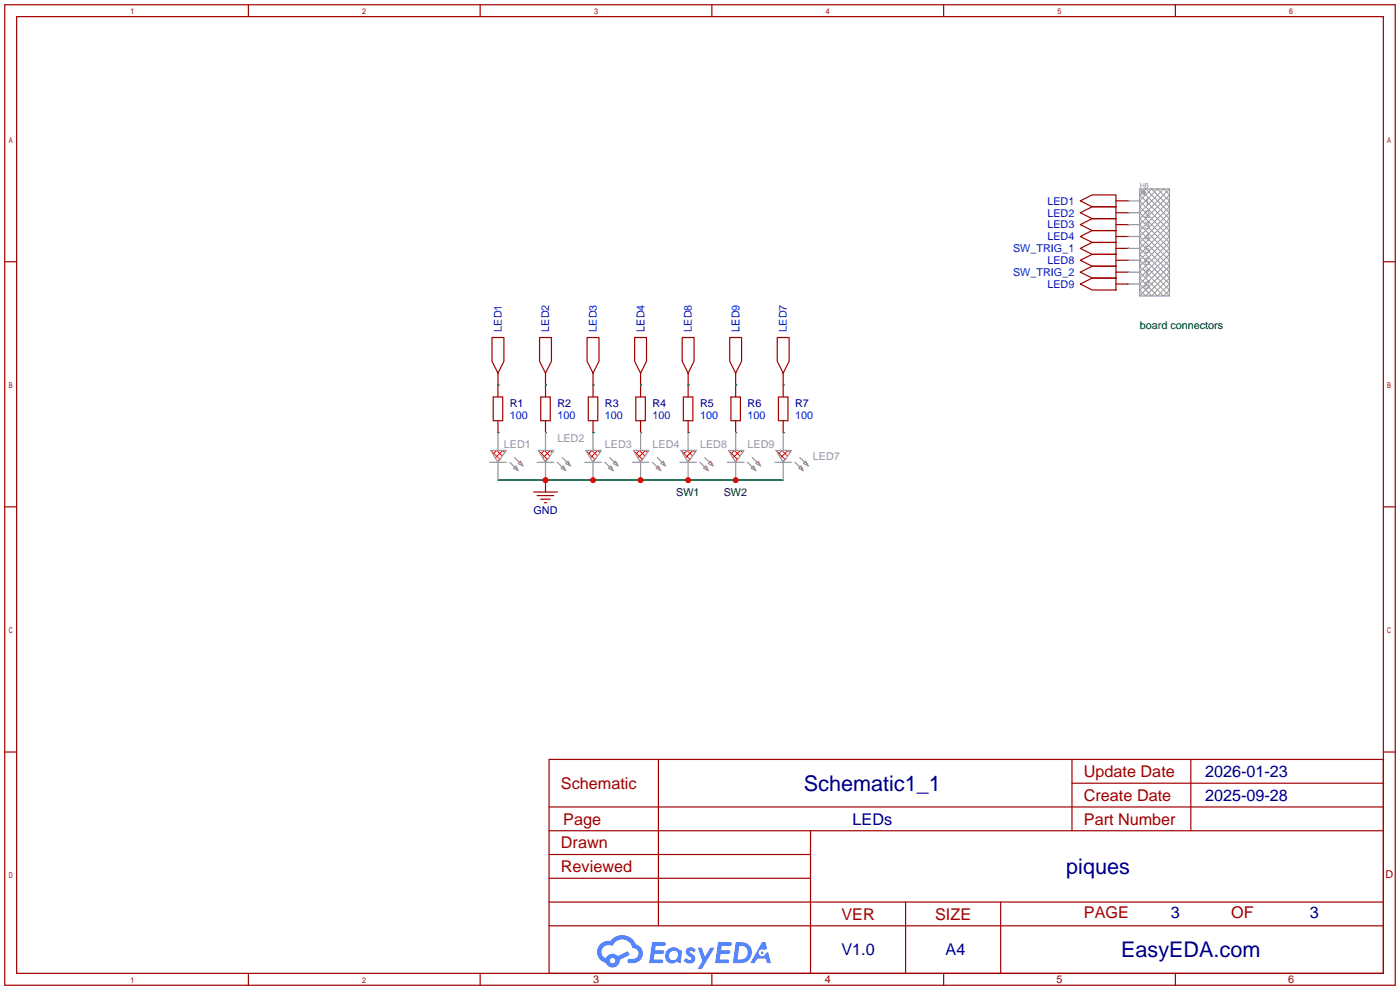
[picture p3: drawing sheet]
<svg xmlns="http://www.w3.org/2000/svg" width="299mm" height="212mm" viewBox="0 0 299 212" stroke-linecap="round" stroke-linejoin="round" font-family="sans-serif">
<g fill="none" stroke="#a10000" stroke-width=".25">
<path d="M1 1h297.2v209.6h-297.2zM3.6 3.6h292.1v204.4h-292.1zM53.1 1v2.6M102.6 1v2.6M152.1 1v2.6M201.7 1v2.6M251.2 1v2.6M1 55.9h2.6M295.7 55.9h2.5M1 108.3h2.6M295.7 108.3h2.5M1 160.7h2.6"/>
<path d="M117.3 162.3h178.4v45.7h-178.4zM117.3 177.5h178.4M117.3 172.5h178.4M140.7 162.3v35.6M173.2 177.5v30.5M229.1 162.3v15.2M229.1 167.4h66.6M254.5 162.3v15.2M295.7 160.7h2.5M117.3 182.6h55.9M117.3 197.9h178.4M117.3 192.8h178.4"/>
<path d="M117.3 187.7h55.9M193.5 192.8v15.2M213.9 192.8v15.2M53.1 208v2.6M102.6 208v2.6M152.1 208v2.6M201.7 208v2.6M251.2 208v2.6"/>
</g>
<g fill="#5487ff">
<path d="M146.9 202.7a1.3 1.3 0 0 1 1.8 .3l-.4 .6a.54 .54 0 0 0-.9-.2l.1 .2a1.34 1.34 0 0 1 1 1.8 1.47 1.47 0 0 1-2.4-.1l.5-.6 .8 .5a.31 .31 0 0 0 .4-.3 .31 .31 0 0 0-.3-.4 1.12 1.12 0 0 1-.6-1.8z"/>
<path d="M149.1 202.5h.9l.6 2 1.2-2h.9l-2.7 4.6h-.9l1-1.7z"/>
<path d="M139.4 201.4h1.6a1.31 1.31 0 0 1 1.2 .2 .4 .4 0 0 1-.3 .5l-1.8 .1-.1 .9h1.6a.4 .4 0 0 1 .4 .4 .4 .4 0 0 1-.4 .4h-1.7l-.2 1.2h1.4a.46 .46 0 0 1 .5 0 .46 .46 0 0 1 .1 .5l-.3 .2h-2.7z"/>
<path d="M153.5 201.4h1.6a1.32 1.32 0 0 1 1.2 .2 .39 .39 0 0 1-.3 .5l-1.8 .1-.1 .9h1.7a.4 .4 0 0 1 .3 .4 .4 .4 0 0 1-.4 .4h-1.7l-.2 1.2h1.4a.46 .46 0 0 1 .5 0 .46 .46 0 0 1 .1 .5l-.3 .2h-2.7z"/>
<path d="M162.9 201.4h.7l.4 1.3-.7 .4a.75 .75 0 0 0-1.1 .3 .75 .75 0 0 0 .5 1 .75 .75 0 0 0 .9-.7l.5-.2 .7 2.3h-.9l-.2-.9h-1.9l-.5 .9h-.9z"/>
<path d="M157.3 201.4l-.7 4.4h1.5a2.27 2.27 0 0 0 2.6-2.2 2.27 2.27 0 0 0-2.7-2.2zM158 202.1a1.5 1.5 0 0 1 1.8 1.6 1.5 1.5 0 0 1-1.9 1.4h-.3z"/>
<path d="M142.7 203a1.6 1.6 0 0 0-.3 2.3 1.6 1.6 0 0 0 2.3 .2l.8 .3 .3-2.4-.2-.3-.4-.1a1.58 1.58 0 0 0-2.5 0zM143.3 203.5a.98 .98 0 0 1 1.6 .4 .98 .98 0 0 1-1.1 1.3 .94 .94 0 0 1-.8-.7 .94 .94 0 0 1 .3-1z"/>
<path d="M128.3 201.8a2.37 2.37 0 0 0 1.2 4 1.54 1.54 0 0 0 1.7 1 1.54 1.54 0 0 0 1.3-1.6l2.1-1.1-.5-.8-2 1a1.57 1.57 0 0 0-2.6 .5 1.5 1.5 0 0 1-.8-2.1 1.5 1.5 0 0 1 2.2-.5 2.23 2.23 0 0 1 2.3-1.4 2.23 2.23 0 0 1 2 1.8 1.16 1.16 0 0 1 1.2 1.1 1.16 1.16 0 0 1-1.1 1.2h-.6a.47 .47 0 0 0-.6 .4 .47 .47 0 0 0 .4 .5 2.17 2.17 0 0 0 2.5-.9 2.17 2.17 0 0 0-.3-2.7l-.8-.4a3.2 3.2 0 0 0-5.5-.7l-1.1 .1zM130.4 205.3a.58 .58 0 0 1 1.1 0 .58 .58 0 0 1-1.1 0z"/>
<circle cx="162.9" cy="203.6" r=".28"/>
</g>
<g fill="none" stroke="#a10000" stroke-width=".25">
<path d="M230.9 42.9l2.5-1.2h5.1v2.5h-5.1zM230.9 45.5l2.5-1.3h5.1v2.5h-5.1zM230.9 48l2.5-1.3h5.1v2.6h-5.1zM230.9 50.5l2.5-1.2h5.1v2.5h-5.1zM230.9 55.6l2.5-1.2h5.1v2.5h-5.1zM230.9 53.1l2.5-1.3h5.1v2.6h-5.1zM230.9 58.2l2.5-1.3h5.1v2.5h-5.1zM238.5 42.9h2.5M238.5 45.5h2.5M238.5 48h2.5M238.5 50.5h2.5M238.5 55.6h2.5"/>
<path d="M238.5 53.1h2.5M238.5 58.2h2.5M105.2 72.1h2.5v5.1l-1.3 2.6-1.2-2.6zM106.4 79.8v5M115.3 72.1h2.6v5.1l-1.3 2.6-1.3-2.6zM116.6 79.8v5M125.5 72.1h2.5v5.1l-1.3 2.6-1.2-2.6zM126.7 79.8v5M135.6 72.1h2.6v5.1l-1.3 2.6-1.3-2.6zM136.9 79.8v5M145.8 72.1h2.5v5.1l-1.2 2.6-1.3-2.6zM147.1 79.8v5"/>
<path d="M156 72.1h2.5v5.1l-1.3 2.6-1.2-2.6zM157.2 79.8v5M166.1 72.1h2.6v5.1l-1.3 2.6-1.3-2.6zM167.4 79.8v5M230.9 60.7l2.5-1.3h5.1v2.6h-5.1zM238.5 60.7h2.5M105.4 84.8h2v5.1h-2zM106.4 89.9v2.6M115.6 84.8h2v5.1h-2zM116.6 89.9v2.6M125.7 84.8h2.1v5.1h-2.1zM126.7 89.9v2.6"/>
<path d="M135.9 84.8h2v5.1h-2zM136.9 89.9v2.6M146 84.8h2.1v5.1h-2.1zM147.1 89.9v2.6M156.2 84.8h2v5.1h-2zM157.2 89.9v2.6M166.4 84.8h2v5.1h-2zM167.4 89.9v2.6M114 105.2h5.1M114.8 105.9h3.6M115.6 106.7h2M116.3 107.4h.5"/>
<path d="M116.6 102.6v2.6"/>
</g>
<g fill="none" stroke="#008700" stroke-width=".25">
<path d="M241 42.9h.1M241 45.5h.1M241 48h.1M241 50.5h.1M241 53.1h.1M241 55.6h.1M241 58.2h.1M241 60.7h.1M106.4 92.5h.1M106.4 82.3h.1M116.6 92.5h.1M116.6 82.3h.1"/>
<path d="M126.7 92.5h.1M126.7 82.3h.1M136.9 92.5h.1M136.9 82.3h.1M147.1 92.5h.1M147.1 82.3h.1M157.2 92.5h.1M157.2 82.3h.1M167.4 92.5h.1M167.4 82.3h.1M106.4 102.6h61"/>
</g>
<g fill="none" stroke="#999" stroke-width=".25">
<path d="M241 42.9h2.6M241 45.5h2.6M241 48h2.6M241 50.5h2.6M241 53.1h2.6M241 55.6h2.6M241 58.2h2.6M243.6 40.4h6.3v22.8h-6.3zM241 60.7h2.6M104.6 98.8h3.6M104.9 96.3h3.3l-1.8 2.5zM106.4 92.5v3.8"/>
<path d="M106.4 98.8v3.8M109 98.8l1 1M110 97.8l1 1M111.3 98.6l.5 1-1.1-.5zM114.8 98.8h3.6M115.1 96.3h3.3l-1.8 2.5zM116.6 92.5v3.8M116.6 98.8v3.8M119.1 98.8l1 1M120.1 97.8l1.1 1M120.9 99.1l.5-.5 .5 1zM125 98.8h3.5"/>
<path d="M125.2 96.3h3.3l-1.8 2.5zM126.7 92.5v3.8M126.7 98.8v3.8M129.3 98.8l1 1M130.3 97.8l1 1M130.6 99.6l.5 1-1.1-.5zM131.1 99.1l.5-.5 .5 1zM135.1 98.8h3.6M135.4 96.3h3.3l-1.8 2.5zM136.9 92.5v3.8M136.9 98.8v3.8M139.4 98.8l1.1 1"/>
<path d="M140.5 97.8l1 1M141.2 99.1l.5-.5 .5 1zM145.3 98.8h3.5M145.5 96.3h3.3l-1.7 2.5zM147.1 92.5v3.8M147.1 98.8v3.8M149.6 98.8l1 1M150.6 97.8l1 1M151.4 99.1l.5-.5 .5 1zM155.4 98.8h3.6M155.7 96.3h3.3l-1.8 2.5zM157.2 92.5v3.8"/>
<path d="M157.2 98.8v3.8M159.8 98.8l1 1M160.8 97.8l1 1M162.1 98.6l.5 1-1.1-.5zM165.6 98.8h3.6M165.9 96.3h3.3l-1.8 2.5zM167.4 92.5v3.8M167.4 98.8v3.8M169.9 98.8l1 1M170.9 97.8l1.1 1M171.7 99.1l.5-.5 .5 1zM109.7 100.1l.5-.5 .5 1z"/>
<path d="M119.9 100.1l.5-.5 .5 1zM140.2 100.1l.5-.5 .5 1zM150.4 100.1l.5-.5 .5 1zM160.5 100.1l.5-.5 .5 1zM170.7 100.1l.5-.5 .5 1z"/>
<circle cx="244.3" cy="41.1" r=".38"/>
</g>
<g fill="none" stroke="#f00" stroke-width=".21">
<path d="M104.9 96.3l1.9 1.9M105.4 97.1l.8-.8 1.2 1.2M107 98l-.7 .6M107.9 96.7l-.5-.4-1.5 1.6M110.1 99.7l.4 .4-.3 .2M111.1 98.7l.4 .4-.2 .2M115.1 96.3l1.9 1.9M115.5 97.1l.8-.8 1.2 1.2M117.2 98l-.7 .6M118.1 96.7l-.5-.4-1.6 1.6M120.3 99.7l.3 .4-.2 .2M121.3 98.7l.4 .4-.3 .2"/>
<path d="M125.2 96.3l2 1.9M125.7 97.1l.8-.8 1.2 1.2M127.3 98l-.6 .6M128.2 96.7l-.4-.4-1.6 1.6M130.4 99.7l.4 .4-.2 .2M131.4 98.7l.4 .4-.2 .2M135.4 96.3l1.9 1.9M135.9 97.1l.8-.8 1.1 1.2M137.5 98l-.7 .6M138.4 96.7l-.5-.4-1.6 1.6M140.6 99.7l.4 .4-.3 .2M141.6 98.7l.4 .4-.3 .2"/>
<path d="M145.5 96.3l2 1.9M146 97.1l.8-.8 1.2 1.2M147.7 98l-.7 .6M148.5 96.7l-.4-.4-1.6 1.6M150.7 99.7l.4 .4-.2 .2M151.8 98.7l.3 .4-.2 .2M155.7 96.3l1.9 1.9M156.2 97.1l.8-.8 1.2 1.2M157.8 98l-.7 .6M158.7 96.7l-.5-.4-1.5 1.6M160.9 99.7l.4 .4-.3 .2M161.9 98.7l.4 .4-.2 .2"/>
<path d="M165.9 96.3l1.9 1.9M166.3 97.1l.8-.8 1.2 1.2M168 98l-.7 .6M168.9 96.7l-.5-.4-1.6 1.6M171.1 99.7l.3 .4-.2 .2M172.1 98.7l.4 .4-.3 .2"/>
</g>
<path d="M243.6 40.4l6.3 6.3-6.3 6.4 6.3 6.3-3.8 3.8-2.5-2.5 6.3-6.3-6.3-6.4 6.3-6.3-1.2-1.3-5.1 5.1 6.3 6.3-6.3 6.4 5.1 5 1.2-1.2-6.3-6.4 6.3-6.3-6.3-6.4 2.5-2.5 3.8 3.8-6.3 6.3 6.3 6.4-6.3 6.3M244.5 40.8l.2 .2M244.7 41.3l-.2 .2M249.9 40.4l-6.3 6.3 6.3 6.4-6.3 6.3 3.8 3.8 2.5-2.5-6.3-6.3 6.3-6.4-6.3-6.3 1.3-1.3 5 5.1-6.3 6.3 6.3 6.4-5 5-1.3-1.2 6.3-6.4-6.3-6.3 6.3-6.4-2.5-2.5-3.8 3.8 6.3 6.3-6.3 6.4 6.3 6.3" fill="none" stroke="#999" stroke-width=".21"/>
<g fill="#c00">
<circle cx="116.6" cy="102.6" r=".63"/>
<circle cx="126.7" cy="102.6" r=".63"/>
<circle cx="136.9" cy="102.6" r=".63"/>
<circle cx="147.1" cy="102.6" r=".63"/>
<circle cx="157.2" cy="102.6" r=".63"/>
</g>
<g font-size="4.6" fill="#000080">
<text x="171.8" y="169">Schematic1_1</text>
<text x="227.9" y="186.8">piques</text>
<text x="239.6" y="204.6">EasyEDA.com</text>
</g>
<g font-size="3.5" fill="#a00000">
<text x="231.6" y="166.1">Update Date</text>
<text x="119.9" y="168.6">Schematic</text>
<text x="231.6" y="171.1">Create Date</text>
<text x="120.4" y="176.2">Page</text>
<text x="231.6" y="176.2">Part Number</text>
<text x="119.9" y="181.3">Drawn</text>
<text x="119.9" y="186.4">Reviewed</text>
<text x="179.8" y="196.5">VER</text>
<text x="199.9" y="196.5">SIZE</text>
<text x="231.6" y="196.3">PAGE</text>
<text x="263.1" y="196.3">OF</text>
</g>
<g font-size="3.5" fill="#000080">
<text x="257.6" y="166.1">2026-01-23</text>
<text x="257.6" y="171.1">2025-09-28</text>
<text x="182.2" y="176.2">LEDs</text>
<text x="250.2" y="196.3">3</text>
<text x="280" y="196.3">3</text>
<text x="179.8" y="204.2">V1.0</text>
<text x="202.1" y="204.2">A4</text>
</g>
<g font-size="2.3" fill="#00f">
<text x="223.8" y="43.7">LED1</text>
<text x="223.8" y="46.3">LED2</text>
<text x="216.5" y="53.9">SW_TRIG_1</text>
<text x="223.8" y="48.8">LED3</text>
<text x="223.8" y="51.4">LED4</text>
<text x="216.5" y="59">SW_TRIG_2</text>
<text x="223.8" y="56.4">LED8</text>
<text x="223.8" y="61.5">LED9</text>
<text x="107.2" y="70.9" transform="rotate(-90 107.2 70.9)">LED1</text>
<text x="117.4" y="70.9" transform="rotate(-90 117.4 70.9)">LED2</text>
<text x="127.6" y="70.9" transform="rotate(-90 127.6 70.9)">LED3</text>
<text x="137.7" y="70.9" transform="rotate(-90 137.7 70.9)">LED4</text>
<text x="147.9" y="70.9" transform="rotate(-90 147.9 70.9)">LED8</text>
<text x="158" y="70.9" transform="rotate(-90 158 70.9)">LED9</text>
<text x="168.2" y="70.9" transform="rotate(-90 168.2 70.9)">LED7</text>
<text x="109" y="89.5">100</text>
<text x="119.1" y="89.5">100</text>
<text x="129.3" y="89.5">100</text>
<text x="139.4" y="89.5">100</text>
<text x="149.6" y="89.5">100</text>
<text x="159.8" y="89.5">100</text>
<text x="169.9" y="89.5">100</text>
</g>
<g font-size="2.3" fill="#999">
<text x="244.5" y="44">1</text>
<text x="244.5" y="46.5">2</text>
<text x="244.5" y="49">3</text>
<text x="244.5" y="51.6">4</text>
<text x="244.5" y="54.1">5</text>
<text x="244.5" y="56.7">6</text>
<text x="244.5" y="59.2">7</text>
<text x="244.5" y="61.7">8</text>
<text x="107.7" y="95.8">LED1</text>
<text x="119.1" y="94.5">LED2</text>
<text x="129.3" y="95.8">LED3</text>
<text x="139.4" y="95.8">LED4</text>
<text x="149.6" y="95.8">LED8</text>
<text x="159.8" y="95.8">LED9</text>
<text x="173.7" y="98.3">LED7</text>
</g>
<g font-size="2.3">
<text x="243.6" y="70.4">board connectors</text>
<text x="144.5" y="106">SW1</text>
<text x="154.7" y="106">SW2</text>
</g>
<g font-size="2.3" fill="#000080">
<text x="109" y="86.9">R1</text>
<text x="119.1" y="86.9">R2</text>
<text x="129.3" y="86.9">R3</text>
<text x="139.4" y="86.9">R4</text>
<text x="149.6" y="86.9">R5</text>
<text x="159.8" y="86.9">R6</text>
<text x="169.9" y="86.9">R7</text>
<text x="114" y="109.8">GND</text>
</g>
<g font-size="2.3" fill="#a00000">
<text x="296.1" y="187.7">D</text>
<text x="126.7" y="210.1">3</text>
<text x="176.3" y="210.1">4</text>
<text x="225.8" y="210.1">5</text>
<text x="275.3" y="210.1">6</text>
</g>
<text font-size="1.6" fill="#999" x="243.6" y="40.1">H8</text>
</svg>
